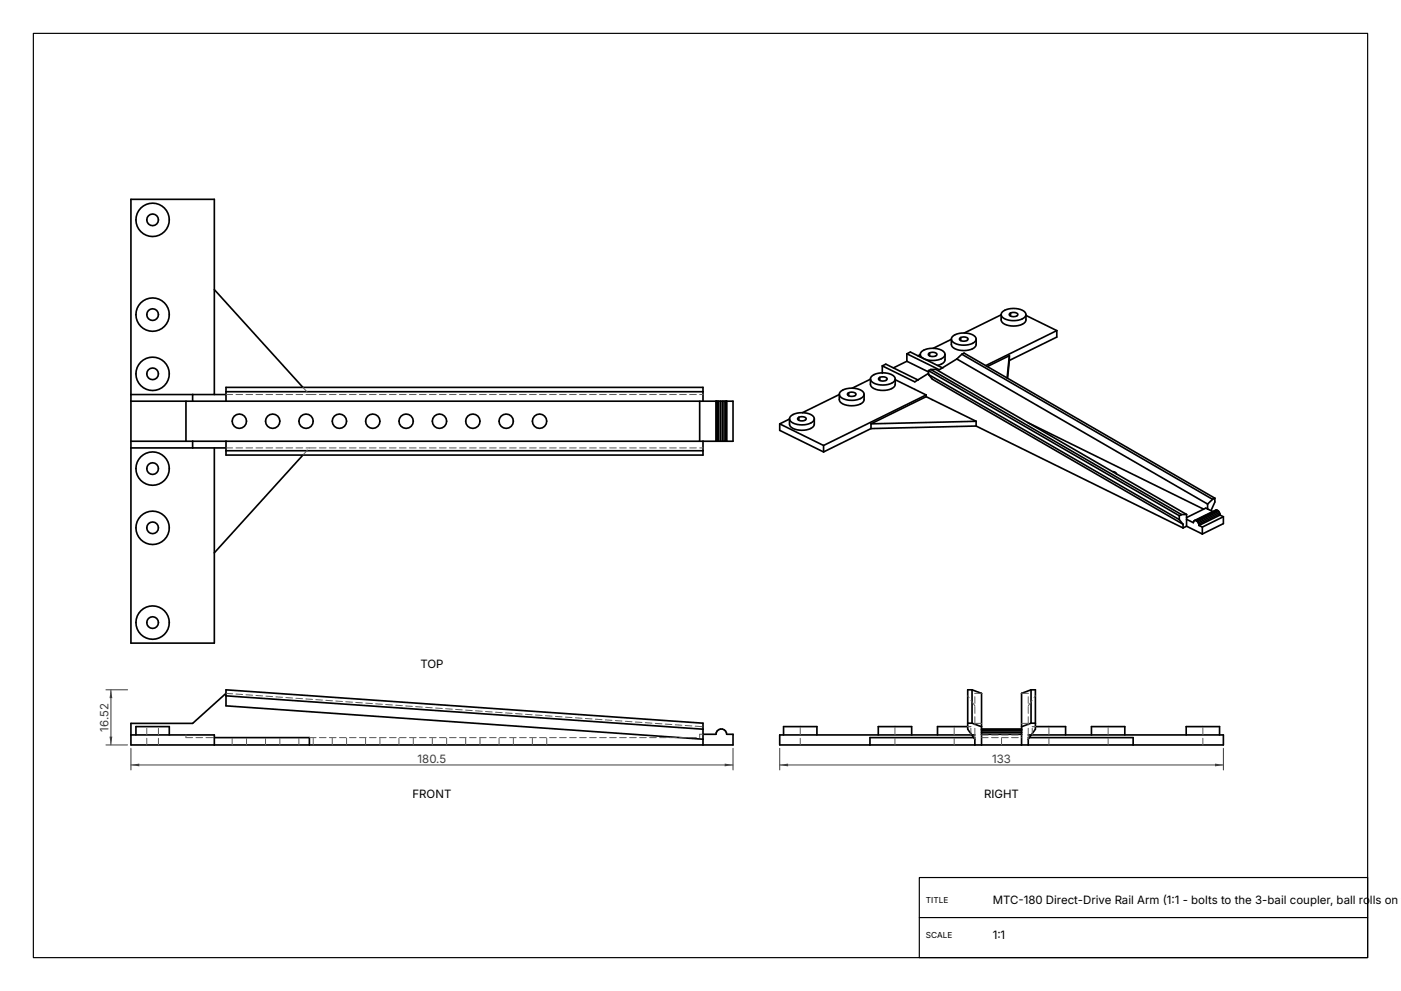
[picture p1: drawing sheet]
<svg xmlns="http://www.w3.org/2000/svg" width="420mm" height="297mm" viewBox="0 0 420 297" stroke-linecap="round" stroke-linejoin="round" font-family="sans-serif">
<g fill="none" stroke="#000" stroke-width=".5">
<path d="M64.3 86.8l26.5 29.3M300.1 94.4l-11 5.4M300.1 94.3v1.6a3.3 3.3 0 0 0 3.8 1.8 3.3 3.3 0 0 0 3.7-1.8v-1.6M300.4 93.6a5.8 5.8 0 0 1 6.9 0 1.26 1.26 0 0 1-.8 2 6 6 0 0 1-6.1-.6 1.01 1.01 0 0 1 0-1.4zM302.6 94l1.3-.4a.9 .9 0 0 1 1.2 .9l-1.2 .4a.9 .9 0 0 1-1.3-.9zM302.9 93.8v.9M307.6 94.5l9.2 4.6M316.8 99.1v1.9l-14.2 7M316.8 99.1l-21.3 10.5M39.2 118.2h28.5M57.8 118.2v2M64.3 118.2v-58.5h-25.1v133h25.1v-58.5"/>
<path d="M67.7 117.4h143M251.6 118.2l-11 5.5M251.6 118.2v1.6a3.3 3.3 0 0 0 3.7 1.8 3.3 3.3 0 0 0 3.7-1.8v-1.6M251.9 117.5a5.8 5.8 0 0 1 6.9 0 1.26 1.26 0 0 1-.8 2 6 6 0 0 1-6.1-.6 1.01 1.01 0 0 1 0-1.4zM254.1 117.9l1.2-.4a.9 .9 0 0 1 1.2 .9l-1.2 .4a.9 .9 0 0 1-1.2-.9zM254.4 117.7v.9M260.9 113.6l-5.4 2.7M260.9 113.6v1.6a3.3 3.3 0 0 0 3.8 1.8 3.3 3.3 0 0 0 3.7-1.8v-1.6M261.2 112.9a5.8 5.8 0 0 1 6.9 0 1.26 1.26 0 0 1-.8 2 6 6 0 0 1-6.1-.6 1.01 1.01 0 0 1 0-1.4zM263.5 113.3l1.2-.4a.9 .9 0 0 1 1.2 .9l-1.2 .4a.9 .9 0 0 1-1.2-.9zM263.7 113.1v.9M264.5 109.7v2.2"/>
<path d="M264.5 109.7l1.1-.6 9.7 4.8M264.5 109.7l9.7 4.7 4.2-2.5M268.4 113.8l9.2 4.6M271.9 108.3l-4.1 2M271.9 106l1-.5 9.7 4.8M271.9 106v2.3M271.9 108.3l6.5 3.2M271.9 106l9.7 4.8 5.2-3.2M275.9 106.2v.8M275.9 106.3l-.7 .3M276.2 105.5a5.8 5.8 0 0 1 6.8 0 1.26 1.26 0 0 1-.8 2 6 6 0 0 1-6-.6 1.01 1.01 0 0 1 0-1.4zM277.6 118.4l-30.7 15.1"/>
<path d="M277.6 118.9l-16.5 8.1M277.6 118.4v.5M277.6 118.9l15 7.4M278.4 111.1v1.1M278.4 112.2l75.1 43.5M278.4 111.1l75.1 43.5M278.4 112.2l1.1 1.4 75.2 43.5M278.4 106l1.2-.4a.9 .9 0 0 1 1.2 .9l-1.2 .4a.9 .9 0 0 1-1.2-.9zM278.7 105.8v.9M279 110.7l-.6 .4M279 110.7h1.5l75.2 43.5M279 110.7l75.2 43.5"/>
<path d="M283.3 106.2v1.6a2.39 2.39 0 0 1-2.3 1.7M285.2 101.6v1.6a3.3 3.3 0 0 0 3.7 1.9 3.3 3.3 0 0 0 3.7-1.9v-1.6M285.2 101.7l-5.5 2.7M285.5 100.9a5.8 5.8 0 0 1 6.9 0 1.26 1.26 0 0 1-.9 2 6 6 0 0 1-6-.6 1.01 1.01 0 0 1 0-1.4zM286.8 107.6l75.2 43.5M287.7 101.4l1.2-.4a.9 .9 0 0 1 1.2 .9l-1.2 .4a.9 .9 0 0 1-1.2-.9zM288 101.2v.9M288.3 106.2l.7-.4 75.2 43.5M288.3 106.2l-1.5 1.4M288.3 106.2l75.2 43.4M302.6 106.6l-6.6 3.3M302.6 108l-.5 5.4"/>
<path d="M302.6 106.6v1.4M302.6 106.6l-.7 6.7M39.2 120.2h180.6v12h-180.6M39.2 134.2h28.5M55.7 120.2v12M57.8 132.2v2M67.7 120.2v-4.1h143v4.1M67.7 132.2v4.2h143v-4.2M67.7 135.1h143M90.8 136.4l-26.5 29.3M209.8 120.2v12M214.7 120.2v12"/>
<path d="M215 120.2v12M215.5 120.2v12M216 120.2v12M216.5 120.2v12M217 120.2v12M217.5 120.2v12M217.8 120.2v12M233.8 127v2l13.1 6.4M233.8 127l13.1 6.5M236.7 125.5v1.6a3.3 3.3 0 0 0 3.7 1.9 3.3 3.3 0 0 0 3.7-1.9v-1.6M236.7 125.6l-2.9 1.4M237 124.8a5.8 5.8 0 0 1 6.8 0 1.26 1.26 0 0 1-.8 2 6 6 0 0 1-6-.6 1.01 1.01 0 0 1 0-1.4z"/>
<path d="M239.2 125.3l1.2-.4a.9 .9 0 0 1 1.2 .9l-1.2 .4a.9 .9 0 0 1-1.2-.9zM239.5 125.1v.9M246.9 133.5v1.9M261.1 128.4l-14.2 7M261.1 127v1.4M292.6 127.7l-31.5 .7M292.6 126.3l-31.5 .7M292.6 126.3v1.4M292.6 127.7l62.1 30.5M308.1 126.6l52.7 26M333.7 141.3l.9 .4 .1 .3M353.5 154.6v1.1"/>
<path d="M353.5 155.7l1.2 1.4M354.2 154.2l-.7 .4M354.7 157.1v1.1M355.7 157.7l-1 .5M355.7 154.2v3.5M355.7 157.7l4.7 2.3M355.7 155.6l2.1 1 .4-.6M355.7 154.2h-1.5M358.2 156h.3M358.5 156l.2 .1M358.7 156.1l.3 .3M359 156.4l.2 .3"/>
<path d="M359.2 156.7l.2 .4M359.4 157.1v.4M359.4 157.5l1 .5M360.4 158v2M362 151.1v1.4M363.5 149.6l-1.5 1.5M364.1 153.5l-2.6-1.2-5.8 2.8M364.2 149.3l-.7 .3M364.2 149.3v1.2l-1.1 2.5M364.8 152.9l-6.6 3.1M364.8 152.9l-6.3 3.1M364.8 152.9l.3 .1"/>
<path d="M365.1 153l-6.4 3.1M365.1 153l.2 .3M365.3 153.3l-6.3 3.1M365.3 153.3l.3 .3M365.6 153.6l-6.4 3.1M365.6 153.6l.1 .4M365.7 154l-6.3 3.1M365.7 154l.1 .4M365.8 154.4l1 .5M365.8 154.4l-6.4 3.1M366.8 154.9v2l-6.4 3.1M366.8 154.9l-6.4 3.1"/>
<path d="M67.7 207.8l-9.9 9h-18.6v6.5h180.6v-3.2h-2a1.6 1.6 0 0 0-1.5-1.6 1.6 1.6 0 0 0-1.6 1.6h-4M67.7 208.5l143 10M290.1 216.7h1.3M290.1 217.8h-9v2.5M291.4 206.7h-1.3v11.8l2.1 3v1.8M291.4 206.7v10M291.4 206.7l2.8 1.1v15.5M291.4 216.7l2.8 1.1M294.2 218.5h12M294.2 219.5h12M294.2 219h12M294.2 218.7h12"/>
<path d="M309.1 216.7h1.3M309.1 206.7h1.3v11.8l-2.1 3v1.8M309.1 206.7l-2.9 1.1v15.5M309.1 216.7l-2.9 1.1M309.1 206.7v10M310.4 217.8h9l.1 2.5M39.2 220.3h25.1v3M40.7 220.3v-2.5h10v2.5M64.3 221.1h28.5v2.2M210.7 221.5l-143-10v-4.8l143 10v6.6M234.9 220.3v-2.5h10v2.5M263.3 220.3v-2.5h10v2.5"/>
<path d="M292.2 220.3h-58.4v3h133v-3h-58.5M292.2 221.1h-31.4v2.2M294.2 220.1h12M308.3 221.1h31.4v2.2M327.2 220.3v-2.5h10v2.5M355.6 220.3v-2.5h10v2.5"/>
<circle cx="45.8" cy="65.9" r="5"/>
<circle cx="45.8" cy="65.9" r="1.75"/>
<circle cx="45.7" cy="94.3" r="1.75"/>
<circle cx="45.8" cy="94.3" r="5"/>
<circle cx="45.7" cy="112" r="1.75"/>
<circle cx="45.8" cy="112" r="5"/>
<circle cx="71.7" cy="126.2" r="2.15"/>
<circle cx="81.7" cy="126.2" r="2.15"/>
<circle cx="91.8" cy="126.2" r="2.15"/>
<circle cx="101.8" cy="126.2" r="2.15"/>
<circle cx="111.7" cy="126.2" r="2.15"/>
<circle cx="121.7" cy="126.2" r="2.15"/>
<circle cx="131.8" cy="126.2" r="2.15"/>
<circle cx="141.8" cy="126.2" r="2.15"/>
<circle cx="151.8" cy="126.2" r="2.15"/>
<circle cx="161.8" cy="126.2" r="2.15"/>
<circle cx="45.8" cy="140.4" r="5"/>
<circle cx="45.8" cy="158.2" r="5"/>
<circle cx="45.8" cy="140.4" r="1.75"/>
<circle cx="45.8" cy="158.2" r="1.75"/>
<circle cx="45.8" cy="186.6" r="5"/>
<circle cx="45.8" cy="186.6" r="1.75"/>
</g>
<g fill="none" stroke="#5a5a5a" stroke-width=".3" stroke-dasharray="2 1">
<path d="M67.7 118.2h25.1M90.8 116.1l2 2.1M92.8 118.2h117.9M67.7 134.2h25.1M90.8 136.4l2-2.2M92.8 134.2h117.9M67.7 207.8l143 10M290.1 217.8h.9h-.9M292.2 216.8v-9M292.2 216.8h2M292.2 211.5l-2.1-3M292.2 207.8h2"/>
<path d="M306.2 216.8h2.1M306.2 207.8h2.1M308.3 216.8v-9M308.3 211.5l2.1-3M310.4 217.8h-1h1M44 223.3v-5.5M47.5 223.3v-5.5M55.7 221.1v-.8M55.7 221.1h8.5M69.6 223.3v-2.2M73.9 223.3v-2.2M79.6 223.3v-2.2"/>
<path d="M83.9 223.3v-2.2M89.6 223.3v-2.2M92.8 221.1h117M93.9 223.3v-2.2M99.6 223.3v-2.2M103.9 223.3v-2.2M109.6 223.3v-2.2M113.9 223.3v-2.2M119.6 223.3v-2.2M123.9 223.3v-2.2M129.6 223.3v-2.2M133.9 223.3v-2.2"/>
<path d="M139.6 223.3v-2.2M143.9 223.3v-2.2M149.6 223.3v-2.2M153.9 223.3v-2.2M159.6 223.3v-2.2M163.9 223.3v-2.2M209.8 221.1v-1M209.8 220.1h.9M239.9 223.3v-5.5M268.3 223.3v-5.5M286.1 223.3v-5.5M291 220.3v-2.5"/>
<path d="M292.2 221.5v-.4M292.2 221.1v-.8M292.2 220.3v-3.5M294.2 221.1h12M294.2 220.3h12M300.2 223.3v-2.2M308.3 221.5v-.4M308.3 221.1v-.8M308.3 220.3v-3.5M309.4 220.3v-2.5M314.4 223.3v-5.5M332.2 223.3v-5.5"/>
<path d="M360.6 223.3v-5.5"/>
</g>
<path d="M39.2 224.3v6.5M39.2 229.3h180.6M219.8 224.3v6.5" fill="none" stroke="#3c3c3c" stroke-width=".3"/>
<g fill="#3c3c3c">
<path d="M39.2 229.3l2.6-.5v.9z"/>
<path d="M217.3 228.8l2.5 .5-2.5 .4z"/>
</g>
<path d="M31.7 206.7h6.5M33.2 206.7v16.6M31.7 223.3h6.5" fill="none" stroke="#3c3c3c" stroke-width=".3"/>
<g fill="#3c3c3c">
<path d="M32.8 220.8h.9l-.5 2.5z"/>
<path d="M33.2 206.7l.5 2.5h-.9z"/>
</g>
<path d="M233.8 224.3v6.5M233.8 229.3h133M366.8 224.3v6.5" fill="none" stroke="#3c3c3c" stroke-width=".3"/>
<g fill="#3c3c3c">
<path d="M233.8 229.3l2.5-.5v.9z"/>
<path d="M364.2 228.8l2.6 .5-2.6 .4z"/>
</g>
<path d="M10 10h400v277h-400zM275.6 263h134.4v24h-134.4zM275.6 275h134.4" fill="none" stroke="#000" stroke-width=".35"/>
<g font-size="3.4">
<text x="126" y="200.2">TOP</text>
<text x="123.7" y="239.3">FRONT</text>
<text x="295" y="239.3">RIGHT</text>
<text x="297.6" y="271">MTC-180 Direct-Drive Rail Arm (1:1 - bolts to the 3-bail coupler, ball rolls on t</text>
<text x="297.6" y="281.5">1:1</text>
</g>
<g font-size="3.4" fill="#3c3c3c">
<text x="32.5" y="219.2" transform="rotate(-90 32.5 219.2)">16.52</text>
<text x="125.2" y="228.6">180.5</text>
<text x="297.4" y="228.6">133</text>
</g>
<g font-size="2.5">
<text x="277.6" y="270.7">TITLE</text>
<text x="277.6" y="281.2">SCALE</text>
</g>
</svg>
